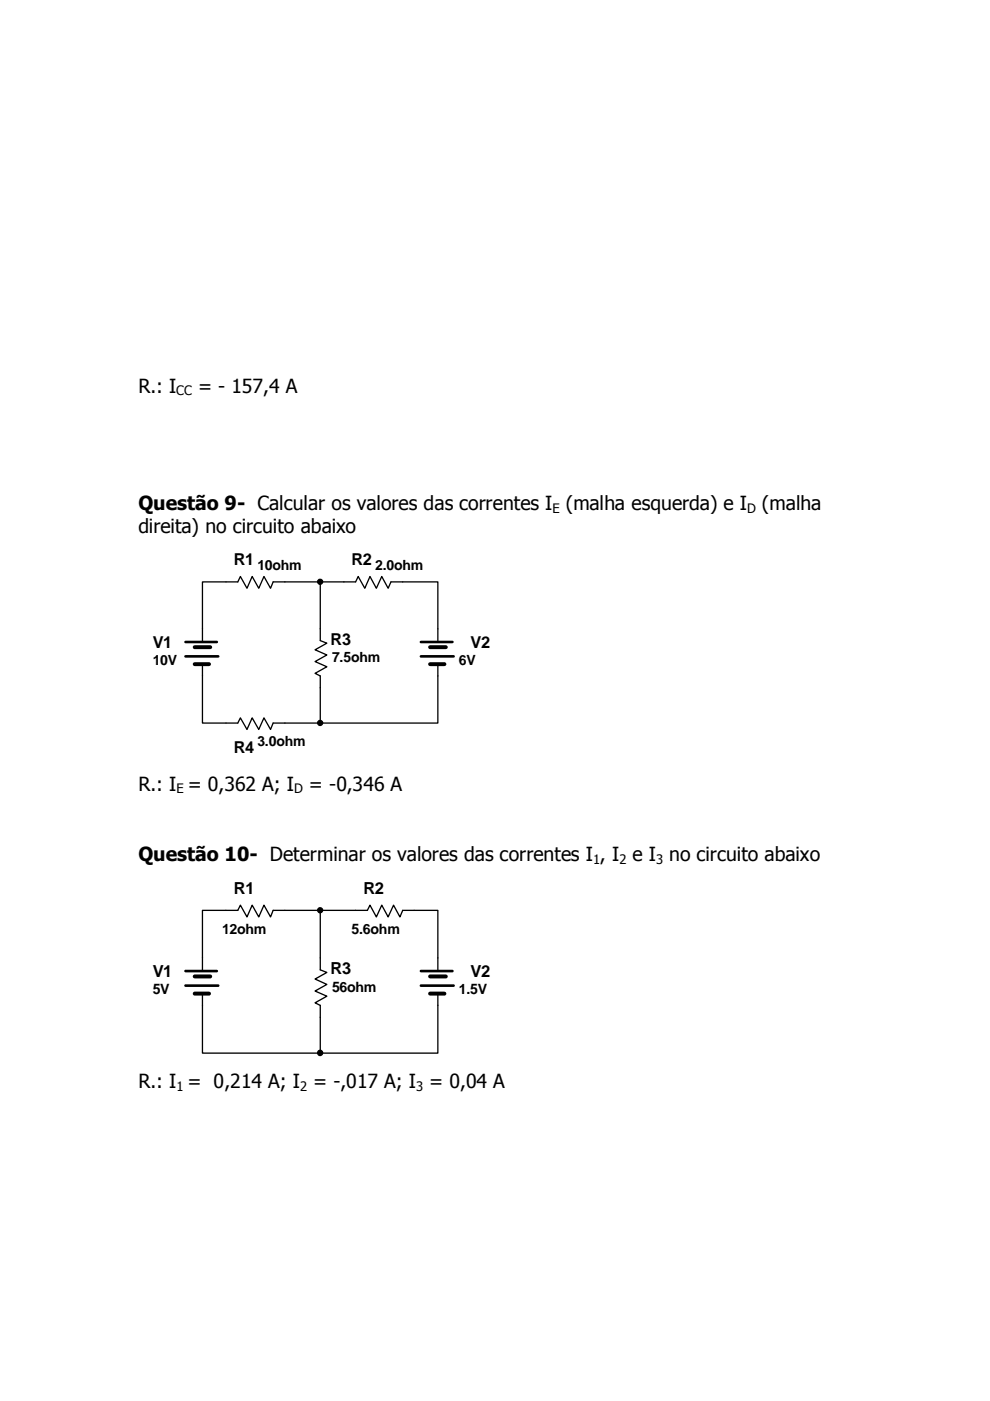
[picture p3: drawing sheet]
<svg xmlns="http://www.w3.org/2000/svg" width="210mm" height="297mm" viewBox="0 0 210 297" stroke-linecap="round" stroke-linejoin="round" font-family="sans-serif">
<path d="M39.3 136.1h6.7M39.3 139.2h7M89.2 136.1h6.7M89.2 139.2h7" fill="none" stroke="#000" stroke-width=".55"/>
<path d="M41.3 137.2h3.3M91.2 137.2h3.3M41.3 140.8h3M91.2 140.8h3" fill="none" stroke="#000" stroke-width=".83"/>
<path d="M42.9 135.8v-12.4h7.5l.6-1.2 1.4 2.5 1.1-2.5 1.4 2.5 1.1-2.5 1.4 2.5 .5-1.3h17.5l.5-1.2 1.4 2.5 1.1-2.5 1.4 2.5 1.1-2.5 1.4 2.5 .6-1.3h9.9v12.4M67.9 123.4v12.4l1.4 .6-2.5 1.4 2.5 1.1-2.5 1.4 2.5 1.1-2.5 1.4 1.1 .5v10M42.9 140.8v12.5h7.5l.6-1.1 1.4 2.5 1.1-2.5 1.4 2.5 1.1-2.5 1.4 2.5 .5-1.4h34.9v-12.5M67.9 193v12.6l1.4 .6-2.5 1.4 2.5 1.1-2.5 1.4 2.5 1.1-2.5 1.4 1.1 .6v10.1M42.9 205.6v-12.6h7.5l.6-1.1 1.4 2.5 1.1-2.5 1.4 2.5 1.1-2.5 1.4 2.5 .5-1.4h20l.5-1.1 1.4 2.5 1.1-2.5 1.4 2.5 1.1-2.5 1.4 2.5 .6-1.4h7.4v12.6M42.9 210.7v12.6h25M92.8 210.7v12.6h-24.9" fill="none" stroke="#000" stroke-width=".28"/>
<g fill="#000" stroke="#000" stroke-width=".28">
<circle cx="67.9" cy="123.3" r=".54"/>
<circle cx="67.9" cy="153.3" r=".54"/>
<circle cx="67.9" cy="193" r=".54"/>
<circle cx="67.9" cy="223.2" r=".55"/>
</g>
<path d="M39.3 205.9h6.7M39.3 209h7M89.2 205.9h6.7M89.2 209h7" fill="none" stroke="#000" stroke-width=".56"/>
<path d="M41.3 207h3.3M41.3 210.7h3M91.2 207h3.3M91.2 210.7h3" fill="none" stroke="#000" stroke-width=".84"/>
<g font-size="4.1">
<text x="29.3" y="83.2">R.: I</text>
<text x="42" y="83.2">= - 157,4 A</text>
<text x="29.3" y="108.1">Questão 9- Calcular os valores das correntes I (malha esquerda) e I</text>
<text x="29.3" y="113.1">direita) no circuito abaixo</text>
<text x="161.5" y="108.1">(malha</text>
<text x="29.3" y="167.7">R.: I = 0,362 A; I</text>
<text x="65.5" y="167.7">= -0,346 A</text>
<text x="29.3" y="182.6">Questão 10- Determinar os valores das correntes I , I e I no circuito abaixo</text>
<text x="29.3" y="230.7">R.: I = 0,214 A; I = -,017 A; I = 0,04 A</text>
</g>
<g font-size="3.5">
<text x="49.6" y="119.8">R1</text>
<text x="74.5" y="119.8">R2</text>
<text x="32.4" y="137.3">V1</text>
<text x="70.1" y="136.8">R3</text>
<text x="99.8" y="137.3">V2</text>
<text x="49.6" y="159.7">R4</text>
<text x="49.6" y="189.5">R1</text>
<text x="77" y="189.5">R2</text>
<text x="32.4" y="207.1">V1</text>
<text x="70.1" y="206.6">R3</text>
<text x="99.8" y="207.1">V2</text>
</g>
<g font-size="3">
<text x="54.6" y="120.7">10ohm</text>
<text x="79.5" y="120.7">2.0ohm</text>
<text x="32.4" y="141">10V</text>
<text x="70.4" y="140.4">7.5ohm</text>
<text x="97.3" y="141">6V</text>
<text x="54.6" y="158.2">3.0ohm</text>
<text x="47.1" y="197.9">12ohm</text>
<text x="74.5" y="197.9">5.6ohm</text>
<text x="32.4" y="210.8">5V</text>
<text x="70.4" y="210.2">56ohm</text>
<text x="97.3" y="210.8">1.5V</text>
</g>
<g font-size="2.8">
<text x="37.4" y="83.8">CC</text>
<text x="117.1" y="108.7">E</text>
<text x="158.4" y="108.7">D</text>
<text x="37.4" y="168.2">E</text>
<text x="62.4" y="168.2">D</text>
<text x="125.7" y="183.1">1</text>
<text x="131.3" y="183.1">2</text>
<text x="139.1" y="183.1">3</text>
<text x="37.4" y="231.2">1</text>
<text x="63.6" y="231.2">2</text>
<text x="88.2" y="231.2">3</text>
</g>
</svg>
